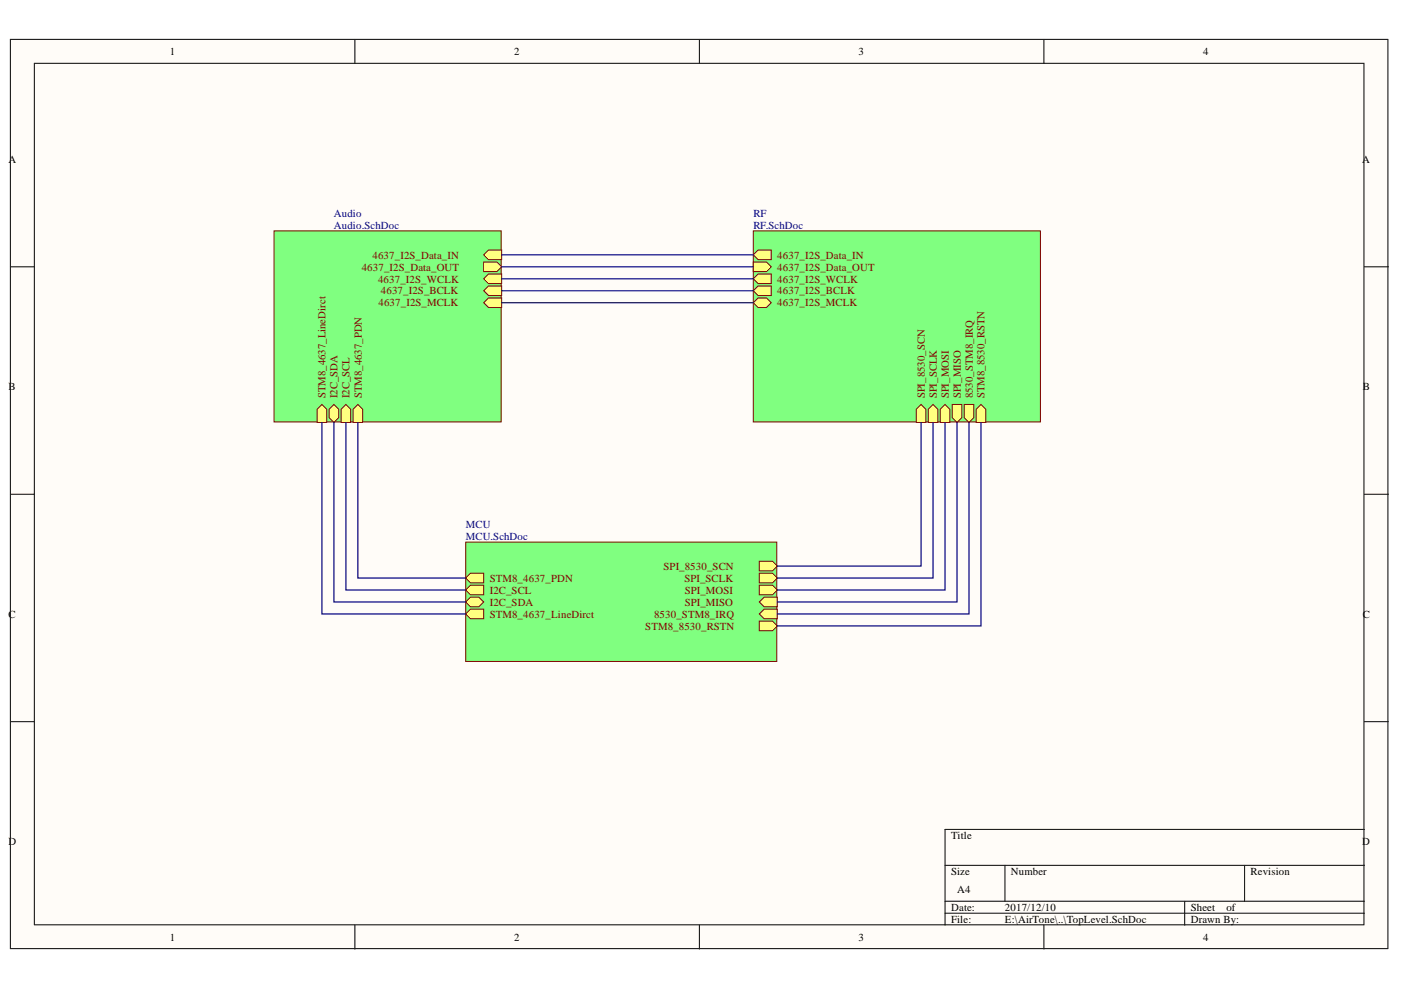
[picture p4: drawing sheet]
<svg xmlns="http://www.w3.org/2000/svg" width="297mm" height="210mm" viewBox="0 0 297 210" stroke-linecap="round" stroke-linejoin="round" font-family="sans-serif">
<g fill="#fffcf8" stroke="#000" stroke-width=".21">
<path d="M2.2 8.3h292.1v192.8h-292.1z"/>
<path d="M7.3 13.4h281.9v182.7h-281.9z"/>
</g>
<g fill="none" stroke="#000" stroke-width=".21">
<path d="M75.2 8.3v5.1M148.3 8.3v5.1M221.3 8.3v5.1M2.2 56.6h5.1M289.3 56.6h5.1M2.2 104.8h5.1M289.3 104.8h5.1M2.2 153h5.1M289.3 153h5.1M289.3 175.9h-88.9v20.3M75.2 196.2v5M148.3 196.2v5"/>
<path d="M200.4 183.5h88.9M200.4 191.1h88.9M200.4 193.6h88.9M213.1 183.5v7.6M221.3 196.2v5M251.2 191.1v5.1M263.9 183.5v7.6"/>
</g>
<path d="M98.7 114.9h66v25.3h-66z" fill="#80ff80" stroke="#800000" stroke-width=".21"/>
<path d="M98.7 122.6l1.1-1.1h2.8v2.1h-2.8z" fill-rule="evenodd" fill="#ffff80"/>
<path d="M98.7 122.6l1.1-1.1h2.8v2.1h-2.8z" fill="none" stroke="#800000" stroke-width=".21"/>
<path d="M98.7 125.1l1.1-1h2.8v2h-2.8z" fill-rule="evenodd" fill="#ffff80"/>
<path d="M98.7 125.1l1.1-1h2.8v2h-2.8z" fill="none" stroke="#800000" stroke-width=".21"/>
<path d="M98.7 127.6l1.1-1h1.7l1.1 1-1.1 1h-1.7z" fill-rule="evenodd" fill="#ffff80"/>
<path d="M98.7 127.6l1.1-1h1.7l1.1 1-1.1 1h-1.7z" fill="none" stroke="#800000" stroke-width=".21"/>
<path d="M98.7 130.2l1.1-1h2.8v2h-2.8z" fill-rule="evenodd" fill="#ffff80"/>
<path d="M98.7 130.2l1.1-1h2.8v2h-2.8z" fill="none" stroke="#800000" stroke-width=".21"/>
<path d="M161 119h2.8l1 1-1 1h-2.8z" fill-rule="evenodd" fill="#ffff80"/>
<path d="M161 119h2.8l1 1-1 1h-2.8z" fill="none" stroke="#800000" stroke-width=".21"/>
<path d="M161 121.5h2.8l1 1.1-1 1h-2.8z" fill-rule="evenodd" fill="#ffff80"/>
<path d="M161 121.5h2.8l1 1.1-1 1h-2.8z" fill="none" stroke="#800000" stroke-width=".21"/>
<path d="M161 124.1h2.8l1 1-1 1h-2.8z" fill-rule="evenodd" fill="#ffff80"/>
<path d="M161 124.1h2.8l1 1-1 1h-2.8z" fill="none" stroke="#800000" stroke-width=".21"/>
<path d="M161 127.6l1-1h2.8v2h-2.8z" fill-rule="evenodd" fill="#ffff80"/>
<path d="M161 127.6l1-1h2.8v2h-2.8z" fill="none" stroke="#800000" stroke-width=".21"/>
<path d="M161 130.2l1-1h2.8v2h-2.8z" fill-rule="evenodd" fill="#ffff80"/>
<path d="M161 130.2l1-1h2.8v2h-2.8z" fill="none" stroke="#800000" stroke-width=".21"/>
<path d="M161 131.7h2.8l1 1-1 1h-2.8z" fill-rule="evenodd" fill="#ffff80"/>
<path d="M161 131.7h2.8l1 1-1 1h-2.8z" fill="none" stroke="#800000" stroke-width=".21"/>
<path d="M159.7 49h60.9v40.5h-60.9z" fill="#80ff80" stroke="#800000" stroke-width=".21"/>
<path d="M159.7 54l1-1h2.8v2h-2.8z" fill-rule="evenodd" fill="#ffff80"/>
<path d="M159.7 54l1-1h2.8v2h-2.8z" fill="none" stroke="#800000" stroke-width=".21"/>
<path d="M159.7 55.6h2.8l1 1-1 1h-2.8z" fill-rule="evenodd" fill="#ffff80"/>
<path d="M159.7 55.6h2.8l1 1-1 1h-2.8z" fill="none" stroke="#800000" stroke-width=".21"/>
<path d="M159.7 59.1l1-1h2.8v2h-2.8z" fill-rule="evenodd" fill="#ffff80"/>
<path d="M159.7 59.1l1-1h2.8v2h-2.8z" fill="none" stroke="#800000" stroke-width=".21"/>
<path d="M159.7 61.6l1-1h2.8v2.1h-2.8z" fill-rule="evenodd" fill="#ffff80"/>
<path d="M159.7 61.6l1-1h2.8v2.1h-2.8z" fill="none" stroke="#800000" stroke-width=".21"/>
<path d="M159.7 64.2l1-1h1.8l1 1-1 1h-1.8z" fill-rule="evenodd" fill="#ffff80"/>
<path d="M159.7 64.2l1-1h1.8l1 1-1 1h-1.8z" fill="none" stroke="#800000" stroke-width=".21"/>
<path d="M194.3 86.8l1-1 1 1v2.8h-2z" fill-rule="evenodd" fill="#ffff80"/>
<path d="M194.3 86.8l1-1 1 1v2.8h-2z" fill="none" stroke="#800000" stroke-width=".21"/>
<path d="M196.8 86.8l1-1 1 1v2.8h-2z" fill-rule="evenodd" fill="#ffff80"/>
<path d="M196.8 86.8l1-1 1 1v2.8h-2z" fill="none" stroke="#800000" stroke-width=".21"/>
<path d="M199.3 86.8l1.1-1 1 1v2.8h-2.1z" fill-rule="evenodd" fill="#ffff80"/>
<path d="M199.3 86.8l1.1-1 1 1v2.8h-2.1z" fill="none" stroke="#800000" stroke-width=".21"/>
<path d="M201.9 85.8h2v2.7l-1 1.1-1-1.1z" fill-rule="evenodd" fill="#ffff80"/>
<path d="M201.9 85.8h2v2.7l-1 1.1-1-1.1z" fill="none" stroke="#800000" stroke-width=".21"/>
<path d="M204.4 85.8h2.1v2.7l-1.1 1.1-1-1.1z" fill-rule="evenodd" fill="#ffff80"/>
<path d="M204.4 85.8h2.1v2.7l-1.1 1.1-1-1.1z" fill="none" stroke="#800000" stroke-width=".21"/>
<path d="M207 86.8l1-1 1 1v2.8h-2z" fill-rule="evenodd" fill="#ffff80"/>
<path d="M207 86.8l1-1 1 1v2.8h-2z" fill="none" stroke="#800000" stroke-width=".21"/>
<path d="M58.1 49h48.2v40.5h-48.2z" fill="#80ff80" stroke="#800000" stroke-width=".21"/>
<path d="M102.6 54l1-1h2.8v2h-2.8z" fill-rule="evenodd" fill="#ffff80"/>
<path d="M102.6 54l1-1h2.8v2h-2.8z" fill="none" stroke="#800000" stroke-width=".21"/>
<path d="M102.6 55.6h2.7l1.1 1-1.1 1h-2.7z" fill-rule="evenodd" fill="#ffff80"/>
<path d="M102.6 55.6h2.7l1.1 1-1.1 1h-2.7z" fill="none" stroke="#800000" stroke-width=".21"/>
<path d="M102.6 59.1l1-1h2.8v2h-2.8z" fill-rule="evenodd" fill="#ffff80"/>
<path d="M102.6 59.1l1-1h2.8v2h-2.8z" fill="none" stroke="#800000" stroke-width=".21"/>
<path d="M102.6 61.6l1-1h2.8v2.1h-2.8z" fill-rule="evenodd" fill="#ffff80"/>
<path d="M102.6 61.6l1-1h2.8v2.1h-2.8z" fill="none" stroke="#800000" stroke-width=".21"/>
<path d="M102.6 64.2l1-1h2.8v2h-2.8z" fill-rule="evenodd" fill="#ffff80"/>
<path d="M102.6 64.2l1-1h2.8v2h-2.8z" fill="none" stroke="#800000" stroke-width=".21"/>
<path d="M74.9 86.8l1-1 1 1v2.8h-2z" fill-rule="evenodd" fill="#ffff80"/>
<path d="M74.9 86.8l1-1 1 1v2.8h-2z" fill="none" stroke="#800000" stroke-width=".21"/>
<path d="M72.3 86.8l1-1 1.1 1v2.8h-2.1z" fill-rule="evenodd" fill="#ffff80"/>
<path d="M72.3 86.8l1-1 1.1 1v2.8h-2.1z" fill="none" stroke="#800000" stroke-width=".21"/>
<path d="M69.8 86.8l1-1 1 1v1.7l-1 1.1-1-1.1z" fill-rule="evenodd" fill="#ffff80"/>
<path d="M69.8 86.8l1-1 1 1v1.7l-1 1.1-1-1.1z" fill="none" stroke="#800000" stroke-width=".21"/>
<path d="M67.2 86.8l1.1-1 1 1v2.8h-2.1z" fill-rule="evenodd" fill="#ffff80"/>
<path d="M67.2 86.8l1.1-1 1 1v2.8h-2.1z" fill="none" stroke="#800000" stroke-width=".21"/>
<g fill="none" stroke="#000080" stroke-width=".25">
<path d="M106.4 54h53.3M106.4 56.6h53.3M106.4 59.1h53.3M106.4 61.6h53.3M106.4 64.2h53.3M68.3 89.6v40.6h30.4M70.8 89.6v38h27.9M73.3 89.6v35.5h25.4M75.9 89.6v33h22.8M195.3 89.6v30.4h-30.5M197.8 89.6v33h-33M200.4 89.6v35.5h-35.6"/>
<path d="M202.9 89.6v38h-38.1M205.4 89.6v40.6h-40.6M208 89.6v43.1h-43.2"/>
</g>
<g font-size="2.3">
<text x="36" y="11.7">1</text>
<text x="109" y="11.7">2</text>
<text x="182" y="11.7">3</text>
<text x="255.1" y="11.7">4</text>
<text x="1.8" y="34.5">A</text>
<text x="288.8" y="34.5">A</text>
<text x="1.8" y="82.7">B</text>
<text x="288.9" y="82.7">B</text>
<text x="1.8" y="130.9">C</text>
<text x="288.9" y="130.9">C</text>
<text x="1.8" y="179.2">D</text>
<text x="201.7" y="177.9">Title</text>
<text x="288.8" y="179.2">D</text>
<text x="201.7" y="185.5">Size</text>
<text x="214.3" y="185.5">Number</text>
<text x="265.2" y="185.5">Revision</text>
<text x="202.9" y="189.3">A4</text>
<text x="201.7" y="193.1">Date:</text>
<text x="201.7" y="195.7">File:</text>
<text x="213.1" y="193.1">2017/12/10</text>
<text x="213.1" y="195.7">E:\AirTone\..\TopLevel.SchDoc</text>
<text x="252.5" y="193.1">Sheet</text>
<text x="252.5" y="195.7">Drawn By:</text>
<text x="260" y="193.1">of</text>
<text x="36" y="199.5">1</text>
<text x="109" y="199.5">2</text>
<text x="182" y="199.5">3</text>
<text x="255.1" y="199.5">4</text>
</g>
<g font-size="2.3" fill="#000080">
<text x="70.8" y="46">Audio</text>
<text x="159.7" y="46">RF</text>
<text x="70.8" y="48.5">Audio.SchDoc</text>
<text x="159.7" y="48.5">RF.SchDoc</text>
<text x="98.8" y="111.9">MCU</text>
<text x="98.8" y="114.5">MCU.SchDoc</text>
</g>
<g font-size="2.3" fill="#800000">
<text x="76.7" y="57.4">4637_I2S_Data_OUT</text>
<text x="79" y="54.8">4637_I2S_Data_IN</text>
<text x="80.2" y="59.9">4637_I2S_WCLK</text>
<text x="164.8" y="54.8">4637_I2S_Data_IN</text>
<text x="164.8" y="57.4">4637_I2S_Data_OUT</text>
<text x="164.8" y="59.9">4637_I2S_WCLK</text>
<text x="80.2" y="65">4637_I2S_MCLK</text>
<text x="80.7" y="62.4">4637_I2S_BCLK</text>
<text x="164.8" y="62.4">4637_I2S_BCLK</text>
<text x="164.8" y="65">4637_I2S_MCLK</text>
<text x="69" y="84.5" transform="rotate(-90 69 84.5)">STM8_4637_LineDirct</text>
<text x="71.5" y="84.5" transform="rotate(-90 71.5 84.5)">I2C_SDA</text>
<text x="74.1" y="84.5" transform="rotate(-90 74.1 84.5)">I2C_SCL</text>
<text x="76.7" y="84.5" transform="rotate(-90 76.7 84.5)">STM8_4637_PDN</text>
<text x="196.1" y="84.5" transform="rotate(-90 196.1 84.5)">SPI_8530_SCN</text>
<text x="198.6" y="84.5" transform="rotate(-90 198.6 84.5)">SPI_SCLK</text>
<text x="201.2" y="84.5" transform="rotate(-90 201.2 84.5)">SPI_MOSI</text>
<text x="203.7" y="84.5" transform="rotate(-90 203.7 84.5)">SPI_MISO</text>
<text x="206.2" y="84.5" transform="rotate(-90 206.2 84.5)">8530_STM8_IRQ</text>
<text x="208.8" y="84.5" transform="rotate(-90 208.8 84.5)">STM8_8530_RSTN</text>
<text x="103.8" y="123.3">STM8_4637_PDN</text>
<text x="103.8" y="125.9">I2C_SCL</text>
<text x="140.7" y="120.8">SPI_8530_SCN</text>
<text x="145.1" y="123.3">SPI_SCLK</text>
<text x="145.2" y="125.9">SPI_MOSI</text>
<text x="103.8" y="128.4">I2C_SDA</text>
<text x="103.8" y="130.9">STM8_4637_LineDirct</text>
<text x="138.7" y="130.9">8530_STM8_IRQ</text>
<text x="145.2" y="128.4">SPI_MISO</text>
<text x="136.8" y="133.5">STM8_8530_RSTN</text>
</g>
</svg>
